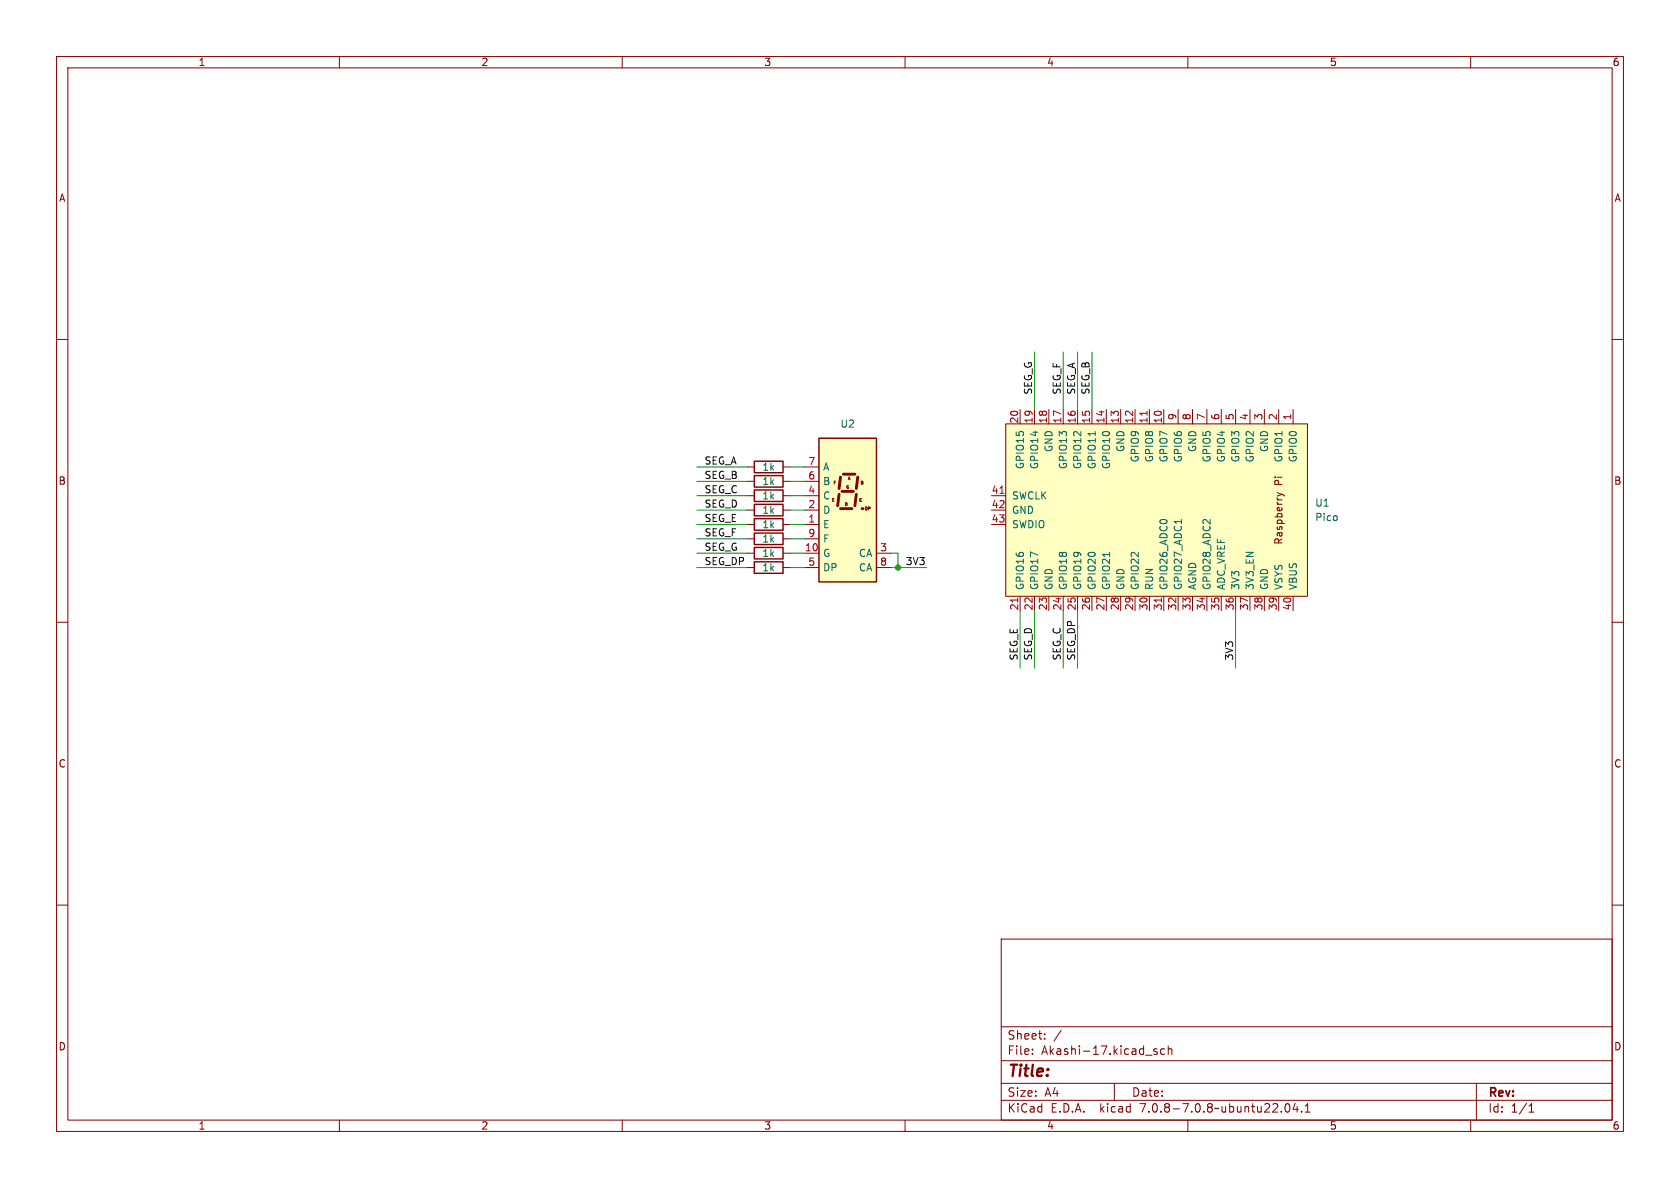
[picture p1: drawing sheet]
<svg xmlns="http://www.w3.org/2000/svg" width="297mm" height="210mm" viewBox="0 0 297 210" stroke-linecap="round" stroke-linejoin="round" font-family="sans-serif">
<g fill="none" stroke="#840000" stroke-width=".18">
<path d="M10 10h277v190h-277zM12 12h273v186h-273zM60 10v2M110 10v2M160 10v2M210 10v2M260 10v2M10 60h2M285 60h2M10 110h2M285 110h2M10 160h2"/>
<path d="M285 160h2M177 166h108v32h-108zM60 198v2M110 198v2M160 198v2M177 194.5h108M177 191.5h108M177 187.5h108M177 181.5h108M182.5 186.3v.1M182.5 185.5v.1M184.7 183.6v.1"/>
<path d="M184.7 182.8v.1M187.6 182.1l-1.3 2M197 191.5v3M204.5 185.5l-.3-.1-.2 .2v.2l.5 .2v.3h-.5M205.9 185.5l-.4-.1-.3 .3v.4l.1 .2h.6M206.5 185.5l.2-.1 .4 .1 .1 .9M206.5 184.9v1.5M210 198v2M227.3 195.2l.2-.1a.81 .81 0 0 1 .6 .6 .81 .81 0 0 1-.3 .8l-.1 .1a.81 .81 0 0 1-.4-1.4zM229 195l-.4 1.1h.9M229.3 195.6v1M230.1 196.5v.1"/>
<path d="M230.7 196.6h.9M230.7 195.5l.5-.4v1.5M260 198v2M261 191.5v6.5M270.3 196.6h.9M270.3 195.5l.4-.4v1.5"/>
</g>
<path d="M144.8 77.5h10.1v25.4h-10.1z" fill="#ffffc2" stroke="#ffffc2" stroke-width=".18"/>
<path d="M144.8 77.5h10.1v25.4h-10.1z" fill="none" stroke="#840000" stroke-width=".25"/>
<path d="M148.3 87.4l-.2 2M148.6 89.9h2M148.6 84.3l-.3 2.1M148.8 86.9h2.1M149.1 83.8h2M151.4 87.4l-.3 2M151.6 84.3l-.2 2.1" fill="none" stroke="#840000" stroke-width=".51"/>
<circle cx="152.4" cy="89.9" r=".25" fill="#840000"/>
<g fill="none" stroke="#840000" stroke-width=".18">
<path d="M177.8 74.9h53.3v30.5h-53.3zM180.3 72.4v2.5M182.9 72.4v2.5M185.4 72.4v2.5M188 72.4v2.5M190.5 72.4v2.5M193 72.4v2.5M195.6 72.4v2.5M198.1 72.4v2.5M200.7 72.4v2.5M203.2 72.4v2.5M205.7 72.4v2.5"/>
<path d="M208.3 72.4v2.5M210.8 72.4v2.5M213.4 72.4v2.5M215.9 72.4v2.5M218.4 72.4v2.5M221 72.4v2.5M223.5 72.4v2.5M226.1 72.4v2.5M228.6 72.4v2.5M132.1 85.1h1.2M132.1 92.7h1.2M132.1 97.8h1.2"/>
<path d="M132.1 90.2h1.2M132.1 87.6h1.2M132.1 82.6h1.2M132.1 95.3h1.2M138.4 85.1h1.3M138.4 92.7h1.3M138.4 97.8h1.3M138.4 90.2h1.3M138.4 87.6h1.3M138.4 82.6h1.3M138.4 95.3h1.3M142.2 85.1h2.6"/>
<path d="M142.2 92.7h2.6M142.2 97.8h2.6M142.2 90.2h2.6M142.2 87.6h2.6M142.2 82.6h2.6M142.2 95.3h2.6M147.2 88.1h.3M147.7 85.1h-.2v.5M149.7 88.9h-.2v.5M149.9 84.8l.2-.5 .2 .5M152.5 85.1h-.2v.5M153.2 89.7l-.2-.1v.5"/>
<path d="M153.8 89.7l-.3-.1v.5M154.9 97.8h2.6M175.3 92.7h2.5M175.3 90.2h2.5M175.3 87.6h2.5M225.8 87.1l.8 .3M226.6 87.4l-.8 .3M226.6 87.4l.5 .3M132.1 100.3h1.2M138.4 100.3h1.3M142.2 100.3h2.6M154.9 100.3h2.6"/>
<path d="M180.3 105.4v2.6M182.9 105.4v2.6M185.4 105.4v2.6M188 105.4v2.6M190.5 105.4v2.6M193 105.4v2.6M195.6 105.4v2.6M198.1 105.4v2.6M200.7 105.4v2.6M203.2 105.4v2.6M205.7 105.4v2.6M208.3 105.4v2.6"/>
<path d="M210.8 105.4v2.6M213.4 105.4v2.6M215.9 105.4v2.6M218.4 105.4v2.6M221 105.4v2.6M223.5 105.4v2.6M226.1 105.4v2.6M228.6 105.4v2.6"/>
</g>
<path d="M133.3 81.5h5.1v2.1h-5.1zM133.3 84.1h5.1v2h-5.1zM133.3 86.6h5.1v2h-5.1zM133.3 91.7h5.1v2h-5.1zM133.3 94.2h5.1v2.1h-5.1zM133.3 99.3h5.1v2h-5.1zM133.3 96.8h5.1v2h-5.1zM133.3 89.2h5.1v2h-5.1z" fill="none" stroke="#840000" stroke-width=".25"/>
<path d="M177.8 74.9h53.3v30.5h-53.3z" fill="#ffffc2" stroke="#ffffc2" stroke-width=".18"/>
<path d="M202.8 72.7v.7M176.8 87.2h.7M179.9 105.7v.7M205.3 105.7v.7" fill="none" stroke="#a90000" stroke-width=".18"/>
<path d="M193.6 76.3v.7M196.2 97.6v.8M208.9 91.8v.8" fill="none" stroke="#006464" stroke-width=".18"/>
<g fill="none" stroke="#009600" stroke-width=".18">
<path d="M182.9 62.2v10.2M188 62.2v10.2M190.5 62.2v10.2M193 62.2v10.2M123.2 90.2h8.9M123.2 85.1h8.9M123.2 87.6h8.9M123.2 82.6h8.9M123.2 97.8h8.9M123.2 92.7h8.9M123.2 95.3h8.9M139.7 90.2h2.5"/>
<path d="M139.7 85.1h2.5M139.7 87.6h2.5M139.7 82.6h2.5M139.7 97.8h2.5M139.7 92.7h2.5M139.7 95.3h2.5M157.5 97.8h1.2v2.5M123.2 100.3h8.9M139.7 100.3h2.5M157.5 100.3h6.3M180.3 108v10.1M182.9 108v10.1"/>
<path d="M188 108v10.1M190.5 108v10.1M218.4 108v10.1"/>
</g>
<circle cx="158.7" cy="100.3" r=".46" fill="#009600" stroke="#009600" stroke-width=".18"/>
<text font-size="2.8" fill="#840000" x="178" y="190.9">Title:</text>
<g font-size="2.1" fill="#840000">
<text x="178" y="184">Sheet:</text>
<text x="178" y="186.7">File:</text>
<text x="184.1" y="186.7">Akashi-17.kicad_sch</text>
<text x="178" y="196.9">KiCad</text>
<text x="178" y="194.1">Size:</text>
<text x="184.7" y="194.1">A4</text>
<text x="185.7" y="196.9">E.D.A.</text>
<text x="194.6" y="196.9">kicad</text>
<text x="200" y="194.1">Date:</text>
<text x="201.8" y="196.9">7.0.8-7.0.8~ubuntu22.04.1</text>
<text x="263" y="194.3">Rev:</text>
<text x="263" y="196.9">Id:</text>
<text x="267.1" y="196.9">1/1</text>
</g>
<g font-size="1.8" fill="#840000">
<text x="35" y="11.9">1</text>
<text x="85" y="11.9">2</text>
<text x="135" y="11.9">3</text>
<text x="185" y="11.9">4</text>
<text x="235" y="11.9">5</text>
<text x="285" y="11.9">6</text>
<text x="10.3" y="35.9">A</text>
<text x="285.3" y="35.9">A</text>
<text x="10.3" y="85.9">B</text>
<text x="226.9" y="85.8" transform="rotate(-90 226.9 85.8)">Pi</text>
<text x="285.3" y="85.9">B</text>
<text x="226.9" y="96.4" transform="rotate(-90 226.9 96.4)">Raspberry</text>
<text x="10.3" y="135.9">C</text>
<text x="285.3" y="135.9">C</text>
<text x="10.3" y="185.9">D</text>
<text x="285.3" y="185.9">D</text>
<text x="35" y="199.9">1</text>
<text x="85" y="199.9">2</text>
<text x="135" y="199.9">3</text>
<text x="185" y="199.9">4</text>
<text x="235" y="199.9">5</text>
<text x="285" y="199.9">6</text>
</g>
<g font-size="1.8" fill="#0f0f0f">
<text x="182.5" y="69.9" transform="rotate(-90 182.5 69.9)">SEG_G</text>
<text x="187.6" y="69.9" transform="rotate(-90 187.6 69.9)">SEG_F</text>
<text x="190.2" y="69.9" transform="rotate(-90 190.2 69.9)">SEG_A</text>
<text x="192.7" y="69.9" transform="rotate(-90 192.7 69.9)">SEG_B</text>
<text x="124.5" y="82.2">SEG_A</text>
<text x="124.5" y="89.8">SEG_D</text>
<text x="124.5" y="87.3">SEG_C</text>
<text x="124.5" y="84.7">SEG_B</text>
<text x="124.5" y="94.9">SEG_F</text>
<text x="124.5" y="92.4">SEG_E</text>
<text x="124.5" y="97.4">SEG_G</text>
<text x="124.5" y="100">SEG_DP</text>
<text x="160" y="100">3V3</text>
<text x="180" y="116.8" transform="rotate(-90 180 116.8)">SEG_E</text>
<text x="182.5" y="116.8" transform="rotate(-90 182.5 116.8)">SEG_D</text>
<text x="187.6" y="116.8" transform="rotate(-90 187.6 116.8)">SEG_C</text>
<text x="190.2" y="116.8" transform="rotate(-90 190.2 116.8)">SEG_DP</text>
<text x="218.1" y="116.8" transform="rotate(-90 218.1 116.8)">3V3</text>
</g>
<g font-size="1.8" fill="#006464">
<text x="148.5" y="75.8">U2</text>
<text x="134.7" y="83.4">1k</text>
<text x="145.4" y="83.4">A</text>
<text x="181.2" y="83" transform="rotate(-90 181.2 83)">GPIO15</text>
<text x="183.7" y="83" transform="rotate(-90 183.7 83)">GPIO14</text>
<text x="186.3" y="80" transform="rotate(-90 186.3 80)">GND</text>
<text x="188.8" y="83" transform="rotate(-90 188.8 83)">GPIO13</text>
<text x="191.4" y="83" transform="rotate(-90 191.4 83)">GPIO12</text>
<text x="193.9" y="83" transform="rotate(-90 193.9 83)">GPIO11</text>
<text x="196.4" y="83" transform="rotate(-90 196.4 83)">GPIO10</text>
<text x="199" y="80" transform="rotate(-90 199 80)">GND</text>
<text x="201.5" y="81.8" transform="rotate(-90 201.5 81.8)">GPIO9</text>
<text x="204.1" y="81.8" transform="rotate(-90 204.1 81.8)">GPIO8</text>
<text x="206.6" y="81.8" transform="rotate(-90 206.6 81.8)">GPIO7</text>
<text x="209.1" y="81.8" transform="rotate(-90 209.1 81.8)">GPIO6</text>
<text x="211.7" y="80" transform="rotate(-90 211.7 80)">GND</text>
<text x="214.2" y="81.8" transform="rotate(-90 214.2 81.8)">GPIO5</text>
<text x="216.8" y="81.8" transform="rotate(-90 216.8 81.8)">GPIO4</text>
<text x="219.3" y="81.8" transform="rotate(-90 219.3 81.8)">GPIO3</text>
<text x="221.8" y="81.8" transform="rotate(-90 221.8 81.8)">GPIO2</text>
<text x="224.4" y="80" transform="rotate(-90 224.4 80)">GND</text>
<text x="226.9" y="81.8" transform="rotate(-90 226.9 81.8)">GPIO1</text>
<text x="229.5" y="81.8" transform="rotate(-90 229.5 81.8)">GPIO0</text>
<text x="134.7" y="86">1k</text>
<text x="134.7" y="88.5">1k</text>
<text x="145.4" y="88.5">C</text>
<text x="145.4" y="86">B</text>
<text x="178.8" y="88.5">SWCLK</text>
<text x="232.4" y="89.8">U1</text>
<text x="134.7" y="93.6">1k</text>
<text x="134.7" y="91">1k</text>
<text x="145.4" y="93.6">E</text>
<text x="145.4" y="91">D</text>
<text x="178.8" y="91">GND</text>
<text x="178.8" y="93.6">SWDIO</text>
<text x="232.4" y="92.3">Pico</text>
<text x="134.7" y="96.1">1k</text>
<text x="134.7" y="101.2">1k</text>
<text x="134.7" y="98.7">1k</text>
<text x="145.4" y="98.7">G</text>
<text x="145.4" y="101.2">DP</text>
<text x="145.4" y="96.1">F</text>
<text x="151.7" y="98.7">CA</text>
<text x="151.7" y="101.2">CA</text>
<text x="181.2" y="104.4" transform="rotate(-90 181.2 104.4)">GPIO16</text>
<text x="183.7" y="104.4" transform="rotate(-90 183.7 104.4)">GPIO17</text>
<text x="186.3" y="104.4" transform="rotate(-90 186.3 104.4)">GND</text>
<text x="188.8" y="104.4" transform="rotate(-90 188.8 104.4)">GPIO18</text>
<text x="191.4" y="104.4" transform="rotate(-90 191.4 104.4)">GPIO19</text>
<text x="193.9" y="104.4" transform="rotate(-90 193.9 104.4)">GPIO20</text>
<text x="196.4" y="104.4" transform="rotate(-90 196.4 104.4)">GPIO21</text>
<text x="199" y="104.4" transform="rotate(-90 199 104.4)">GND</text>
<text x="201.5" y="104.4" transform="rotate(-90 201.5 104.4)">GPIO22</text>
<text x="204.1" y="104.4" transform="rotate(-90 204.1 104.4)">RUN</text>
<text x="206.6" y="104.4" transform="rotate(-90 206.6 104.4)">GPIO26_ADC0</text>
<text x="209.1" y="104.4" transform="rotate(-90 209.1 104.4)">GPIO27_ADC1</text>
<text x="211.7" y="104.4" transform="rotate(-90 211.7 104.4)">AGND</text>
<text x="214.2" y="104.4" transform="rotate(-90 214.2 104.4)">GPIO28_ADC2</text>
<text x="216.8" y="104.4" transform="rotate(-90 216.8 104.4)">ADC_VREF</text>
<text x="219.3" y="104.4" transform="rotate(-90 219.3 104.4)">3V3</text>
<text x="221.8" y="104.4" transform="rotate(-90 221.8 104.4)">3V3_EN</text>
<text x="224.4" y="104.4" transform="rotate(-90 224.4 104.4)">GND</text>
<text x="226.9" y="104.4" transform="rotate(-90 226.9 104.4)">VSYS</text>
<text x="229.5" y="104.4" transform="rotate(-90 229.5 104.4)">VBUS</text>
</g>
<g font-size="1.8" fill="#a90000">
<text x="180.1" y="75" transform="rotate(-90 180.1 75)">20</text>
<text x="182.6" y="75" transform="rotate(-90 182.6 75)">19</text>
<text x="185.2" y="75" transform="rotate(-90 185.2 75)">18</text>
<text x="187.7" y="75" transform="rotate(-90 187.7 75)">17</text>
<text x="190.2" y="75" transform="rotate(-90 190.2 75)">16</text>
<text x="192.8" y="75" transform="rotate(-90 192.8 75)">15</text>
<text x="195.3" y="75" transform="rotate(-90 195.3 75)">14</text>
<text x="197.9" y="75" transform="rotate(-90 197.9 75)">13</text>
<text x="200.4" y="75" transform="rotate(-90 200.4 75)">12</text>
<text x="202.9" y="75" transform="rotate(-90 202.9 75)">11</text>
<text x="205.5" y="75" transform="rotate(-90 205.5 75)">10</text>
<text x="208" y="74.4" transform="rotate(-90 208 74.4)">9</text>
<text x="210.6" y="74.4" transform="rotate(-90 210.6 74.4)">8</text>
<text x="213.1" y="74.4" transform="rotate(-90 213.1 74.4)">7</text>
<text x="215.6" y="74.4" transform="rotate(-90 215.6 74.4)">6</text>
<text x="218.2" y="74.4" transform="rotate(-90 218.2 74.4)">5</text>
<text x="220.7" y="74.4" transform="rotate(-90 220.7 74.4)">4</text>
<text x="223.3" y="74.4" transform="rotate(-90 223.3 74.4)">3</text>
<text x="225.8" y="74.4" transform="rotate(-90 225.8 74.4)">2</text>
<text x="228.3" y="74.4" transform="rotate(-90 228.3 74.4)">1</text>
<text x="142.8" y="82.3">7</text>
<text x="142.8" y="89.9">2</text>
<text x="142.8" y="87.4">4</text>
<text x="142.8" y="84.8">6</text>
<text x="175.2" y="87.4">41</text>
<text x="175.2" y="89.9">42</text>
<text x="142.8" y="92.5">1</text>
<text x="142.8" y="95">9</text>
<text x="175.2" y="92.5">43</text>
<text x="142.2" y="97.5">10</text>
<text x="142.8" y="100.1">5</text>
<text x="155.5" y="97.5">3</text>
<text x="155.5" y="100.1">8</text>
<text x="180.1" y="108" transform="rotate(-90 180.1 108)">21</text>
<text x="182.6" y="108" transform="rotate(-90 182.6 108)">22</text>
<text x="185.2" y="108" transform="rotate(-90 185.2 108)">23</text>
<text x="187.7" y="108" transform="rotate(-90 187.7 108)">24</text>
<text x="190.2" y="108" transform="rotate(-90 190.2 108)">25</text>
<text x="192.8" y="108" transform="rotate(-90 192.8 108)">26</text>
<text x="195.3" y="108" transform="rotate(-90 195.3 108)">27</text>
<text x="197.9" y="108" transform="rotate(-90 197.9 108)">28</text>
<text x="200.4" y="108" transform="rotate(-90 200.4 108)">29</text>
<text x="202.9" y="108" transform="rotate(-90 202.9 108)">30</text>
<text x="205.5" y="108" transform="rotate(-90 205.5 108)">31</text>
<text x="208" y="108" transform="rotate(-90 208 108)">32</text>
<text x="210.6" y="108" transform="rotate(-90 210.6 108)">33</text>
<text x="213.1" y="108" transform="rotate(-90 213.1 108)">34</text>
<text x="215.6" y="108" transform="rotate(-90 215.6 108)">35</text>
<text x="218.2" y="108" transform="rotate(-90 218.2 108)">36</text>
<text x="220.7" y="108" transform="rotate(-90 220.7 108)">37</text>
<text x="223.3" y="108" transform="rotate(-90 223.3 108)">38</text>
<text x="225.8" y="108" transform="rotate(-90 225.8 108)">39</text>
<text x="228.3" y="108" transform="rotate(-90 228.3 108)">40</text>
</g>
<g font-size=".7" fill="#840000">
<text x="146.9" y="88.9">E</text>
<text x="147.2" y="85.8">F</text>
<text x="149.2" y="89.6">D</text>
<text x="149.4" y="86.6">G</text>
<text x="149.7" y="85.1">A</text>
<text x="151.7" y="88.9">C</text>
<text x="152" y="85.8">B</text>
<text x="152.7" y="90.4">DP</text>
</g>
</svg>
